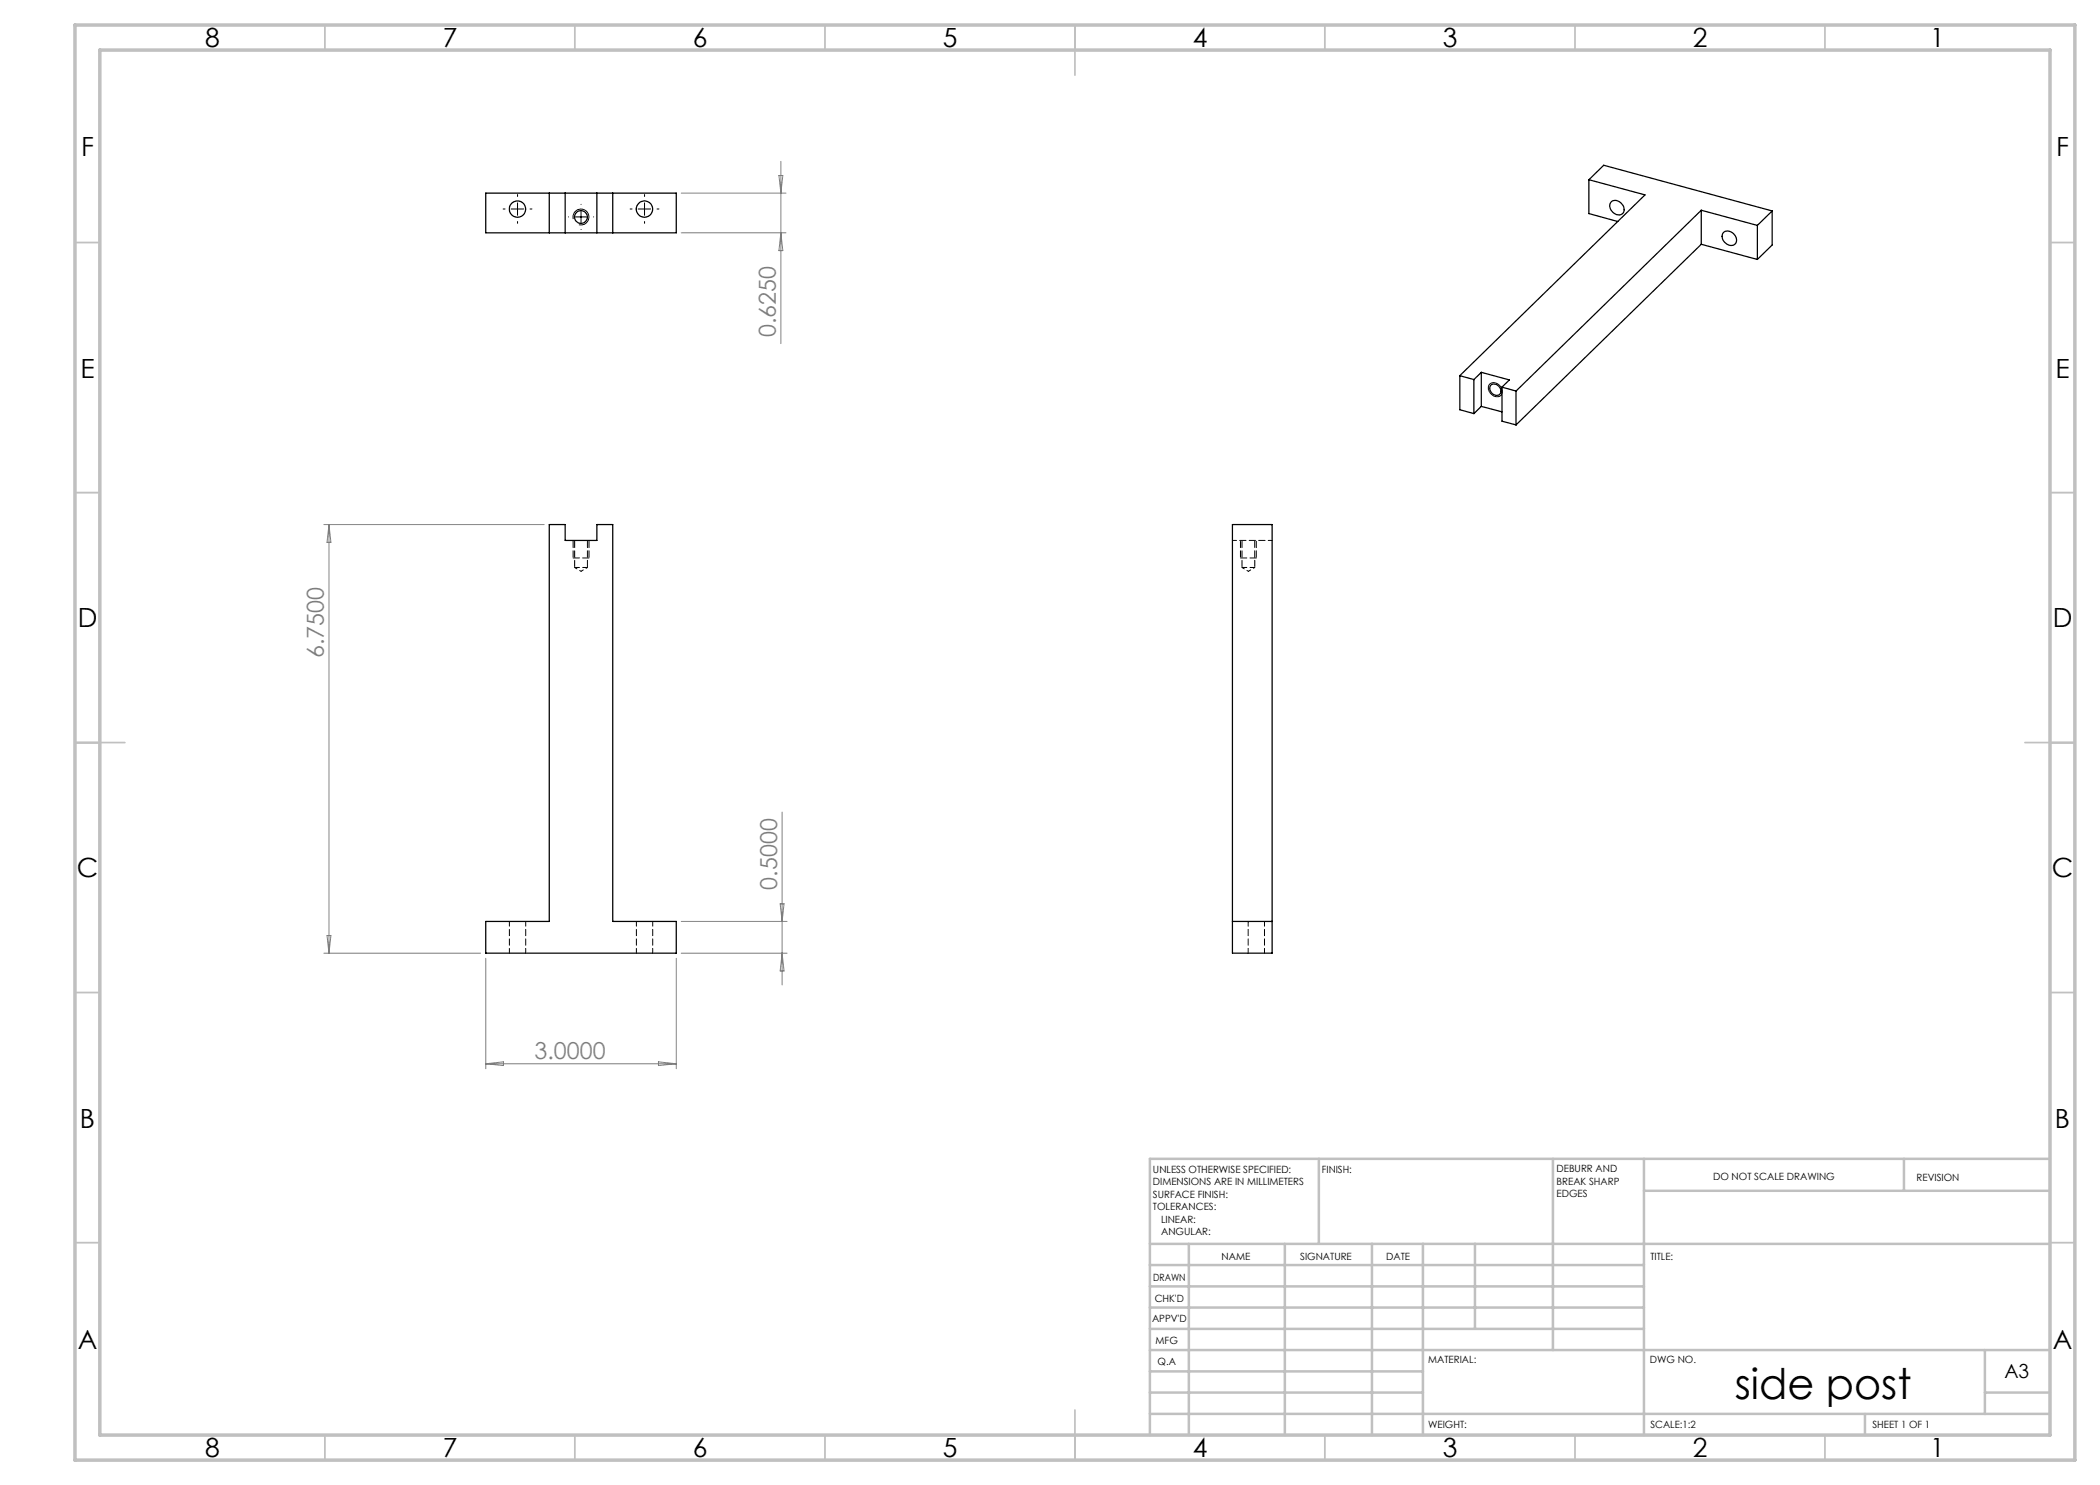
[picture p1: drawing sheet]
<svg xmlns="http://www.w3.org/2000/svg" width="420mm" height="297mm" viewBox="0 0 420 297" stroke-linecap="round" stroke-linejoin="round" font-family="sans-serif">
<path d="M102.2 41.8h2.5M103.5 40.6v2.5M114.7 43.8a1.58 1.58 0 0 1 1.3-2 1.58 1.58 0 0 1 1.8 1.7 1.58 1.58 0 0 1-2 1.4M114.9 43.4h2.5M116.2 42.2v2.5M127.6 41.8h2.5M128.9 40.6v2.5M298 76.8a1.67 1.67 0 0 1 1.9 .3 1.67 1.67 0 0 1 .3 2 1.65 1.65 0 0 1-2-.3 1.65 1.65 0 0 1-.2-2z" fill="none" stroke="#000" stroke-width=".2"/>
<g fill="none" stroke="#c0c0c0" stroke-width=".35">
<path d="M65 5v5M115 5v5M165 5v5M215 5v10M265 5v5M315 5v5M365 5v5M15 48.5h5M410 48.5h5M15 98.5h5M410 98.5h5M15 148.5h10"/>
<path d="M405 148.5h10M15 198.5h5M410 198.5h5M15 248.5h5M410 248.5h5M65 287v5M115 287v5M165 287v5M215 282v10M265 287v5M315 287v5M365 287v5"/>
</g>
<g fill="none" stroke="#c0c0c0" stroke-width=".5">
<path d="M263.8 231.8v17M310.6 231.8v38.2M328.8 231.8v55.2M328.8 238.2h81.2M380.8 231.8v6.4M410 231.8h-180v55.2M230 248.8h180M230 257.3h98.8M230 253h98.8M237.8 248.8v38.2M257 248.8v38.2M274.4 248.8v38.2"/>
<path d="M284.6 248.8v38.2M295 248.8v17M230 265.8h98.8M230 261.5h98.8M230 278.5h54.6M230 274.3h54.6M230 270h180M397 278.5h13M397 270v12.8M230 282.8h180M373 282.8v4.2"/>
</g>
<path d="M15 5h400v287h-400zM20 10h390v277h-390z" fill="none" stroke="#c0c0c0" stroke-width=".7"/>
<g fill="none" stroke="#808080" stroke-width=".2">
<path d="M136.2 38.6h21M155.8 35.1h.8l-.4 3.5zM156.2 32.3v36.4M136.2 46.6h21M156.2 46.6l.4 3.5h-.8zM64.8 104.9h44M65.8 104.9v85.7M65.8 104.9l.4 3.6h-.8zM156.4 162.4v34.6M64.8 190.6h31.3M65.4 187.1h.8l-.4 3.5zM97.2 191.7v22"/>
<path d="M135.3 191.7v22M136.2 190.6h21.2M136.2 184.3h21.2M156 180.8h.8l-.4 3.5zM156.4 190.6l.4 3.6h-.8zM97.2 212.8h38.1M97.2 212.8l3.5-.4v.7zM131.7 212.4l3.6 .4-3.6 .3z"/>
</g>
<path d="M103.5 39.3v-.4M128.9 39.3v-.4M101 41.8h-.4M103.5 44.3v.4M106 41.8h.4M113.7 43.4h.1M116.2 40.9h.1M116.2 45.9h.1M118.7 43.4h.1M126.4 41.8h-.4M128.9 44.3v.4M131.4 41.8h.4" fill="none" stroke="#000" stroke-width=".2" stroke-dasharray="15.2 1.3 1.3 1.3"/>
<path d="M114.6 108.1v3.5M114.9 108.1v5.4M117.5 113.5v-5.4M117.8 108.1v3.5M248.1 108.1v3.5M248.4 108.1v5.4M251 113.5v-5.4M251.3 108.1v3.5" fill="none" stroke="#000" stroke-width=".2" stroke-dasharray="1.3 .6" stroke-dashoffset="-.2"/>
<path d="M114.6 111.6h3.2M248.1 111.6h3.2" fill="none" stroke="#000" stroke-width=".2" stroke-dasharray="1.3 .6"/>
<g fill="none" stroke="#000" stroke-width=".25">
<path d="M97.2 38.6h38.1v8h-38.1zM109.9 38.6v8M113 38.6v8M119.4 38.6v8M122.6 38.6v8M317.8 35.9l11.2 3.1-37 36.1M317.8 35.9l2.9-2.8 33.7 9.1M317.8 35.9v6.8l5.8 1.6M322.3 40.3a1.73 1.73 0 0 1 2 .4 1.73 1.73 0 0 1 .3 1.9 1.64 1.64 0 0 1-2.6-1l-.1-.6zM340.3 42l11.2 3.1M340.3 42l-37.1 36.2M340.3 42v6.9"/>
<path d="M340.3 48.9l-37.1 36.1M340.3 48.9l11.2 3M344.7 46.5a1.72 1.72 0 0 1 2 .2 1.72 1.72 0 0 1 .4 2 1.69 1.69 0 0 1-1.8 .1 1.69 1.69 0 0 1-.9-1.5zM351.5 45.1v6.8M354.4 42.2l-2.9 2.9M354.4 42.2v6.8l-2.9 2.9M292 75.1l2.8 .8M292 75.1v6.8l2.8 .8M294.8 75.9v6.8M296.3 74.5l-1.5 1.4M296.3 74.5l5.6 1.5-1.5 1.4M296.3 74.5v6.8"/>
<path d="M298.3 76.9a1.34 1.34 0 0 1 1.5 .4 1.34 1.34 0 0 1 .1 1.6 1.3 1.3 0 0 1-1.6-.3 1.3 1.3 0 0 1 0-1.7zM300.4 77.4l2.8 .8M300.4 77.4v6.8l2.8 .8M303.2 78.2v6.8M296.3 81.3l4.1 1.1M296.3 81.3l-1.5 1.4M109.9 104.9h3.1v3.2h6.4v-3.2h3.2v79.4h12.7v6.3h-38.1v-6.3h12.7zM246.5 104.9h7.9v85.7h-7.9zM246.5 184.3h7.9"/>
<circle cx="103.5" cy="41.8" r="1.64"/>
<circle cx="116.2" cy="43.4" r="1.29"/>
<circle cx="128.9" cy="41.8" r="1.64"/>
</g>
<path d="M114.9 113.5h2.6M248.4 113.5h2.6M101.9 184.3v6.3M105.1 190.6v-6.3M127.3 184.3v6.3M130.5 190.6v-6.3M249.6 184.3v6.3M252.9 190.6v-6.3" fill="none" stroke="#000" stroke-width=".2" stroke-dasharray="1.3 .6" stroke-dashoffset=".3"/>
<path d="M114.9 113.5l1.3 .8M116.2 114.3l1.3-.8M248.4 113.5l1.3 .8M249.7 114.3l1.3-.8" fill="none" stroke="#000" stroke-width=".2" stroke-dasharray="1.3 .6" stroke-dashoffset=".7"/>
<path d="M246.5 108.1h7.9" fill="none" stroke="#000" stroke-width=".2" stroke-dasharray="1.3 .6" stroke-dashoffset=".5"/>
<text font-size="8.5" x="347" y="279.7">side post</text>
<g font-size="5.3">
<text x="41" y="9.5">8</text>
<text x="88.5" y="9.5">7</text>
<text x="138.5" y="9.5">6</text>
<text x="188.5" y="9.5">5</text>
<text x="238.5" y="9.5">4</text>
<text x="288.5" y="9.5">3</text>
<text x="338.5" y="9.5">2</text>
<text x="386" y="9.5">1</text>
<text x="16.2" y="31.3">F</text>
<text x="411.2" y="31.3">F</text>
<text x="16.1" y="75.5">E</text>
<text x="411.1" y="75.5">E</text>
<text x="15.5" y="125.5">D</text>
<text x="410.5" y="125.5">D</text>
<text x="15.4" y="175.5">C</text>
<text x="410.4" y="175.5">C</text>
<text x="16" y="225.5">B</text>
<text x="411" y="225.5">B</text>
<text x="15.5" y="269.8">A</text>
<text x="410.5" y="269.8">A</text>
<text x="41" y="291.5">8</text>
<text x="88.5" y="291.5">7</text>
<text x="138.5" y="291.5">6</text>
<text x="188.5" y="291.5">5</text>
<text x="238.5" y="291.5">4</text>
<text x="288.5" y="291.5">3</text>
<text x="338.5" y="291.5">2</text>
<text x="386" y="291.5">1</text>
</g>
<g font-size="4.7" fill="#808080">
<text x="155.2" y="67.4" transform="rotate(-90 155.2 67.4)">0.6250</text>
<text x="64.8" y="131.6" transform="rotate(-90 64.8 131.6)">6.7500</text>
<text x="155.4" y="177.9" transform="rotate(-90 155.4 177.9)">0.5000</text>
<text x="106.9" y="211.7">3.0000</text>
</g>
<text font-size="3.9" x="400.9" y="275.5">A3</text>
<g font-size="2">
<text x="230.6" y="234.6">UNLESS OTHERWISE SPECIFIED:</text>
<text x="230.6" y="237.1">DIMENSIONS ARE IN MILLIMETERS</text>
<text x="230.6" y="239.6">SURFACE FINISH:</text>
<text x="264.4" y="234.6">FINISH:</text>
<text x="311.3" y="234.5">DEBURR AND</text>
<text x="311.3" y="237">BREAK SHARP</text>
<text x="311.3" y="239.5">EDGES</text>
<text x="342.6" y="236">DO NOT SCALE DRAWING</text>
<text x="383.3" y="236.2">REVISION</text>
<text x="230.6" y="242.1">TOLERANCES:</text>
<text x="232.2" y="244.6">LINEAR:</text>
<text x="232.2" y="247.1">ANGULAR:</text>
<text x="244.3" y="252">NAME</text>
<text x="260" y="251.9">SIGNATURE</text>
<text x="277.2" y="251.9">DATE</text>
<text x="330.1" y="251.9">TITLE:</text>
<text x="230.6" y="256.1">DRAWN</text>
<text x="230.9" y="260.3">CHK'D</text>
<text x="230.4" y="264.4">APPV'D</text>
<text x="231.1" y="268.8">MFG</text>
<text x="231.5" y="273">Q.A</text>
<text x="285.6" y="272.5">MATERIAL:</text>
<text x="330" y="272.5">DWG NO.</text>
<text x="285.6" y="285.5">WEIGHT:</text>
<text x="330.1" y="285.6">SCALE:1:2</text>
<text x="374.5" y="285.6">SHEET 1 OF 1</text>
</g>
</svg>
